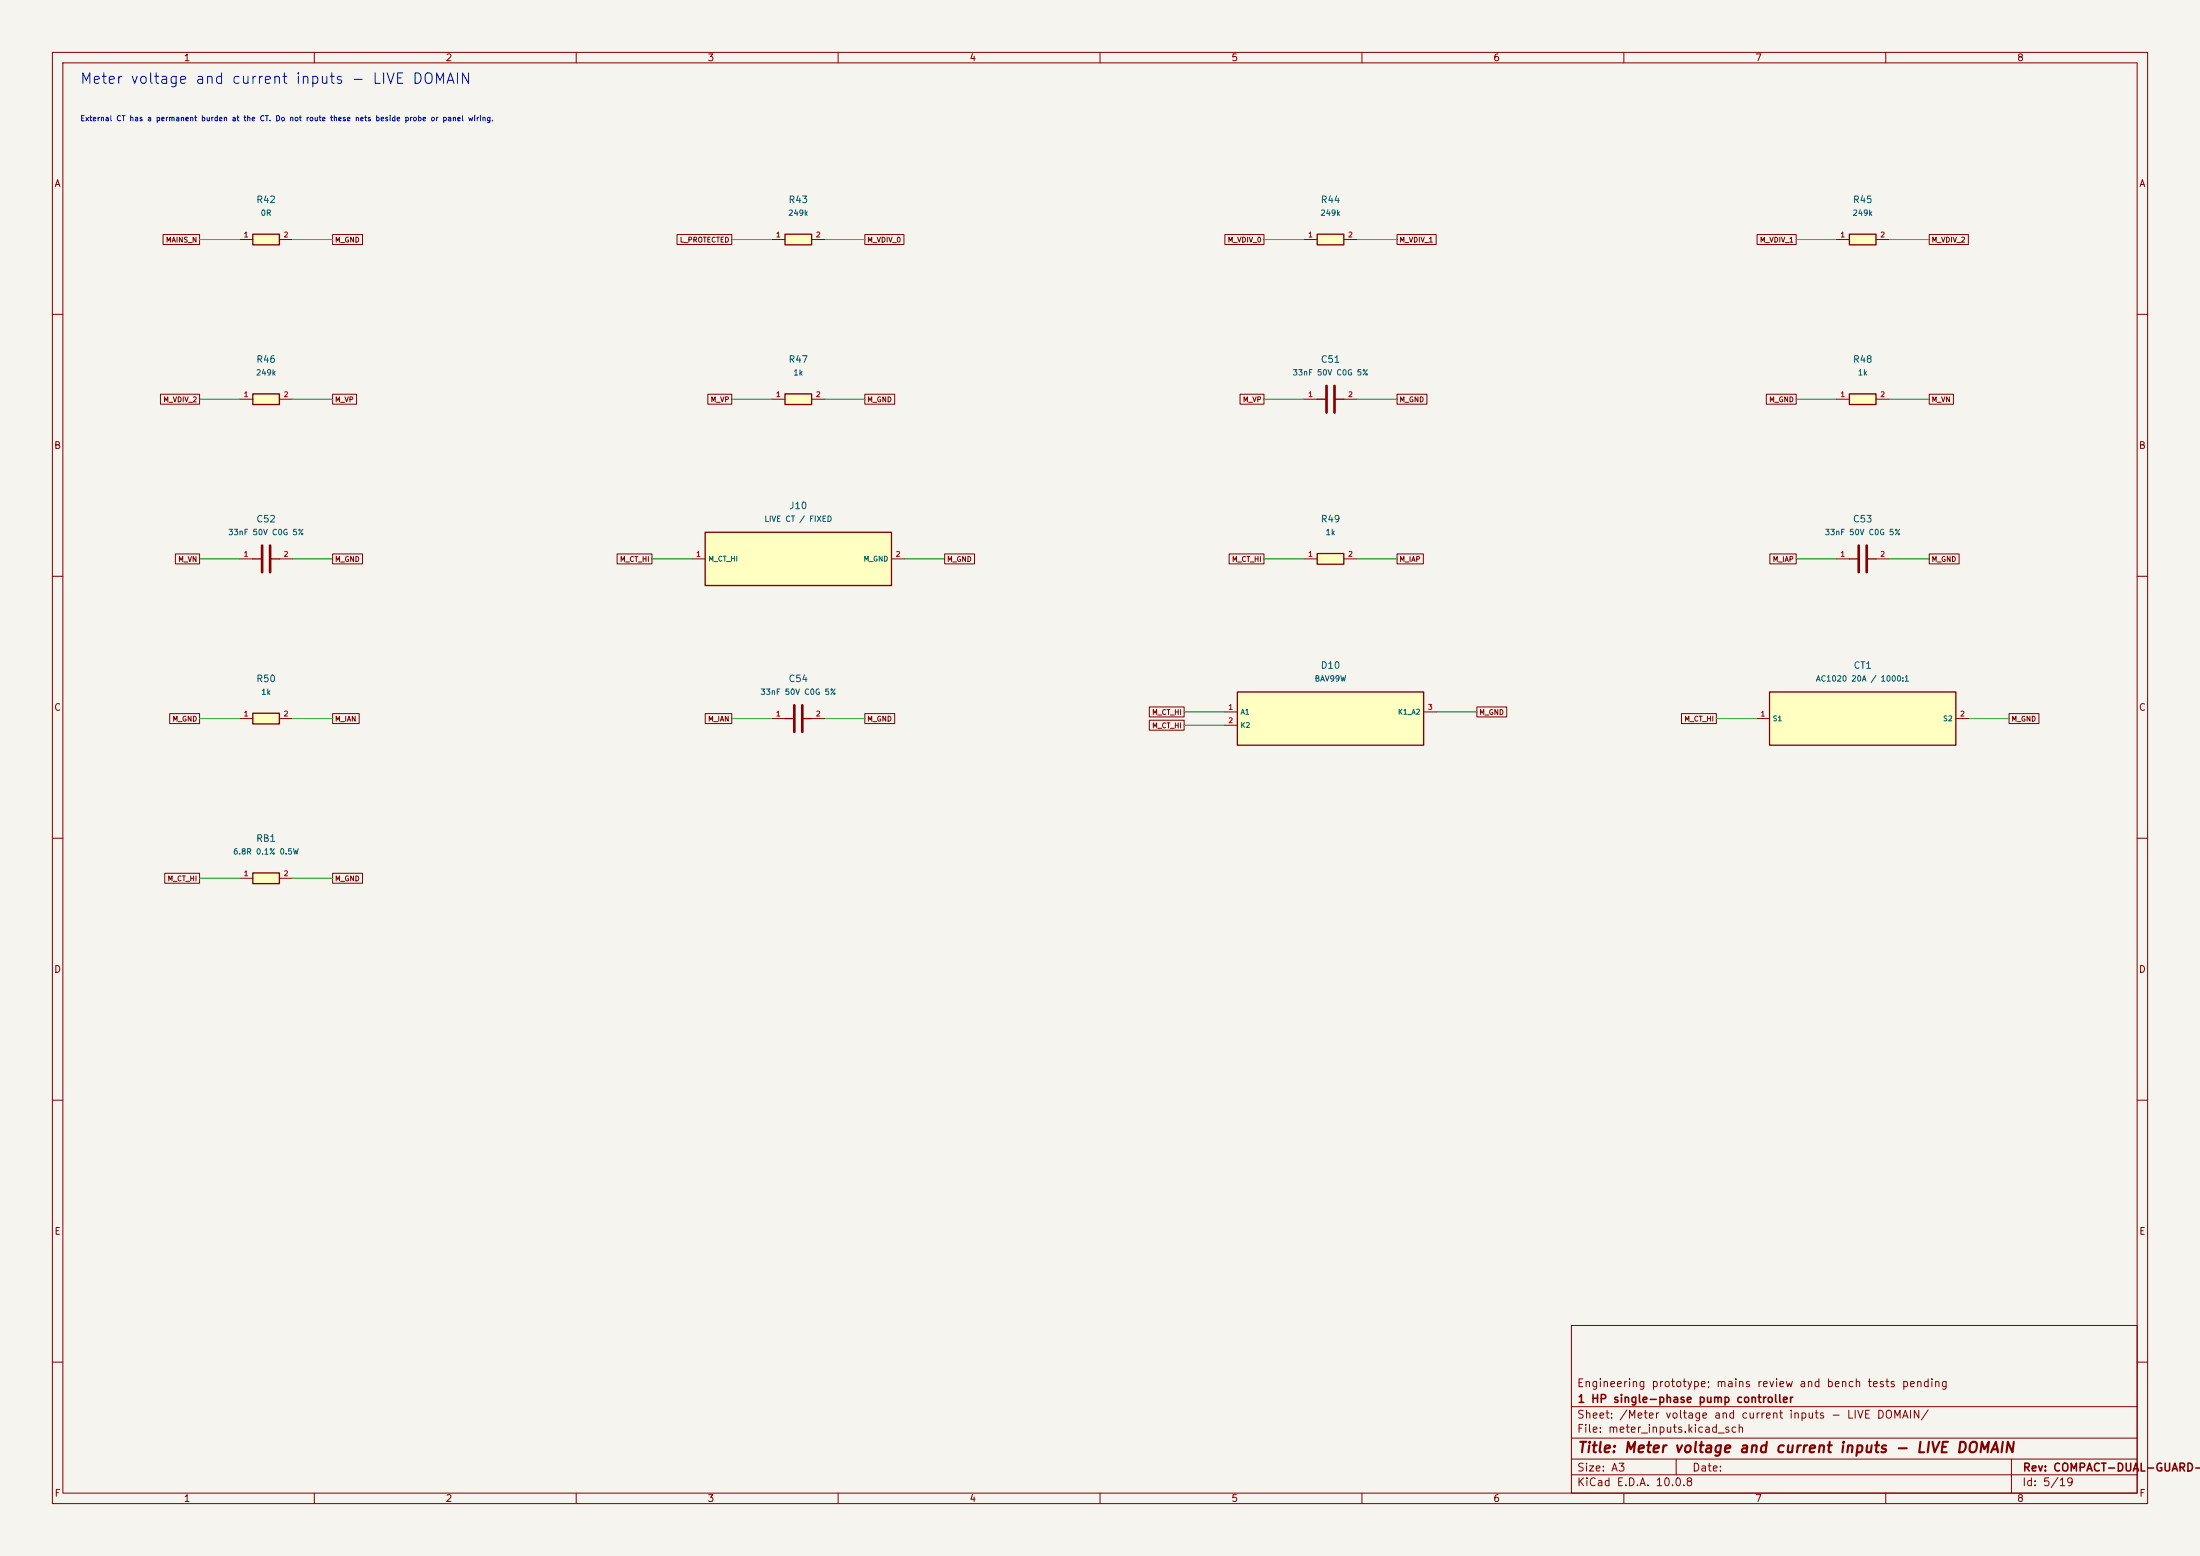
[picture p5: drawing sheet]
(kicad_sch (version 20250114) (generator "eeschema") (generator_version "9.0")
(paper "A3")
(title_block (title "Meter voltage and current inputs - LIVE DOMAIN") (rev "COMPACT-DUAL-GUARD-R3") (company "1 HP single-phase pump controller") (comment 1 "Engineering prototype; mains review and bench tests pending"))
(lib_symbols
(symbol "Pump:R42"
(pin_names (offset 0.508))
(exclude_from_sim no)
(in_bom yes)
(on_board yes)
(property "Reference" "R42" (at 0 7.62 0) (effects (font (size 1 1))))
(property "Value" "0R" (at 0 5.08 0) (effects (font (size 1 1))))
(property "Footprint" "Resistor_SMD:R_0603_1608Metric" (at 0 0 0) (effects (font (size 1 1)) (hide yes)))
(property "Datasheet" "" (at 0 0 0) (effects (font (size 1 1)) (hide yes)))
(property "Description" "Neutral bond inside live domain only" (at 0 0 0) (effects (font (size 1 1)) (hide yes)))
(symbol "R42_0_1" (rectangle (start -2.54 1.016) (end 2.54 -1.016) (stroke (width 0.254) (type default)) (fill (type background))))
(symbol "R42_1_1" (pin passive line (at -5.08 0 0) (length 2.54) (name "~" (effects (font (size 0.95 0.95)))) (number "1" (effects (font (size 0.95 0.95))))) (pin passive line (at 5.08 0 180) (length 2.54) (name "~" (effects (font (size 0.95 0.95)))) (number "2" (effects (font (size 0.95 0.95)))))))
(symbol "Pump:R43"
(pin_names (offset 0.508))
(exclude_from_sim no)
(in_bom yes)
(on_board yes)
(property "Reference" "R43" (at 0 7.62 0) (effects (font (size 1 1))))
(property "Value" "249k" (at 0 5.08 0) (effects (font (size 1 1))))
(property "Footprint" "Resistor_SMD:R_1206_3216Metric" (at 0 0 0) (effects (font (size 1 1)) (hide yes)))
(property "Datasheet" "https://www.vishay.com/docs/28758/tnpw_e3.pdf" (at 0 0 0) (effects (font (size 1 1)) (hide yes)))
(property "Description" "0.1%, 25ppm/K, 200V working, 1206; 4 in series" (at 0 0 0) (effects (font (size 1 1)) (hide yes)))
(symbol "R43_0_1" (rectangle (start -2.54 1.016) (end 2.54 -1.016) (stroke (width 0.254) (type default)) (fill (type background))))
(symbol "R43_1_1" (pin passive line (at -5.08 0 0) (length 2.54) (name "~" (effects (font (size 0.95 0.95)))) (number "1" (effects (font (size 0.95 0.95))))) (pin passive line (at 5.08 0 180) (length 2.54) (name "~" (effects (font (size 0.95 0.95)))) (number "2" (effects (font (size 0.95 0.95)))))))
(symbol "Pump:R44"
(pin_names (offset 0.508))
(exclude_from_sim no)
(in_bom yes)
(on_board yes)
(property "Reference" "R44" (at 0 7.62 0) (effects (font (size 1 1))))
(property "Value" "249k" (at 0 5.08 0) (effects (font (size 1 1))))
(property "Footprint" "Resistor_SMD:R_1206_3216Metric" (at 0 0 0) (effects (font (size 1 1)) (hide yes)))
(property "Datasheet" "https://www.vishay.com/docs/28758/tnpw_e3.pdf" (at 0 0 0) (effects (font (size 1 1)) (hide yes)))
(property "Description" "0.1%, 25ppm/K, 200V working, 1206; 4 in series" (at 0 0 0) (effects (font (size 1 1)) (hide yes)))
(symbol "R44_0_1" (rectangle (start -2.54 1.016) (end 2.54 -1.016) (stroke (width 0.254) (type default)) (fill (type background))))
(symbol "R44_1_1" (pin passive line (at -5.08 0 0) (length 2.54) (name "~" (effects (font (size 0.95 0.95)))) (number "1" (effects (font (size 0.95 0.95))))) (pin passive line (at 5.08 0 180) (length 2.54) (name "~" (effects (font (size 0.95 0.95)))) (number "2" (effects (font (size 0.95 0.95)))))))
(symbol "Pump:R45"
(pin_names (offset 0.508))
(exclude_from_sim no)
(in_bom yes)
(on_board yes)
(property "Reference" "R45" (at 0 7.62 0) (effects (font (size 1 1))))
(property "Value" "249k" (at 0 5.08 0) (effects (font (size 1 1))))
(property "Footprint" "Resistor_SMD:R_1206_3216Metric" (at 0 0 0) (effects (font (size 1 1)) (hide yes)))
(property "Datasheet" "https://www.vishay.com/docs/28758/tnpw_e3.pdf" (at 0 0 0) (effects (font (size 1 1)) (hide yes)))
(property "Description" "0.1%, 25ppm/K, 200V working, 1206; 4 in series" (at 0 0 0) (effects (font (size 1 1)) (hide yes)))
(symbol "R45_0_1" (rectangle (start -2.54 1.016) (end 2.54 -1.016) (stroke (width 0.254) (type default)) (fill (type background))))
(symbol "R45_1_1" (pin passive line (at -5.08 0 0) (length 2.54) (name "~" (effects (font (size 0.95 0.95)))) (number "1" (effects (font (size 0.95 0.95))))) (pin passive line (at 5.08 0 180) (length 2.54) (name "~" (effects (font (size 0.95 0.95)))) (number "2" (effects (font (size 0.95 0.95)))))))
(symbol "Pump:R46"
(pin_names (offset 0.508))
(exclude_from_sim no)
(in_bom yes)
(on_board yes)
(property "Reference" "R46" (at 0 7.62 0) (effects (font (size 1 1))))
(property "Value" "249k" (at 0 5.08 0) (effects (font (size 1 1))))
(property "Footprint" "Resistor_SMD:R_1206_3216Metric" (at 0 0 0) (effects (font (size 1 1)) (hide yes)))
(property "Datasheet" "https://www.vishay.com/docs/28758/tnpw_e3.pdf" (at 0 0 0) (effects (font (size 1 1)) (hide yes)))
(property "Description" "0.1%, 25ppm/K, 200V working, 1206; 4 in series" (at 0 0 0) (effects (font (size 1 1)) (hide yes)))
(symbol "R46_0_1" (rectangle (start -2.54 1.016) (end 2.54 -1.016) (stroke (width 0.254) (type default)) (fill (type background))))
(symbol "R46_1_1" (pin passive line (at -5.08 0 0) (length 2.54) (name "~" (effects (font (size 0.95 0.95)))) (number "1" (effects (font (size 0.95 0.95))))) (pin passive line (at 5.08 0 180) (length 2.54) (name "~" (effects (font (size 0.95 0.95)))) (number "2" (effects (font (size 0.95 0.95)))))))
(symbol "Pump:R47"
(pin_names (offset 0.508))
(exclude_from_sim no)
(in_bom yes)
(on_board yes)
(property "Reference" "R47" (at 0 7.62 0) (effects (font (size 1 1))))
(property "Value" "1k" (at 0 5.08 0) (effects (font (size 1 1))))
(property "Footprint" "Resistor_SMD:R_0603_1608Metric" (at 0 0 0) (effects (font (size 1 1)) (hide yes)))
(property "Datasheet" "https://www.yageogroup.com/component-documentation/download/specsheet/RT0603BRD071KL" (at 0 0 0) (effects (font (size 1 1)) (hide yes)))
(property "Description" "0.1%, 25ppm/K, 0603 voltage-divider low leg" (at 0 0 0) (effects (font (size 1 1)) (hide yes)))
(symbol "R47_0_1" (rectangle (start -2.54 1.016) (end 2.54 -1.016) (stroke (width 0.254) (type default)) (fill (type background))))
(symbol "R47_1_1" (pin passive line (at -5.08 0 0) (length 2.54) (name "~" (effects (font (size 0.95 0.95)))) (number "1" (effects (font (size 0.95 0.95))))) (pin passive line (at 5.08 0 180) (length 2.54) (name "~" (effects (font (size 0.95 0.95)))) (number "2" (effects (font (size 0.95 0.95)))))))
(symbol "Pump:C51"
(pin_names (offset 0.508))
(exclude_from_sim no)
(in_bom yes)
(on_board yes)
(property "Reference" "C51" (at 0 7.62 0) (effects (font (size 1 1))))
(property "Value" "33nF 50V C0G 5%" (at 0 5.08 0) (effects (font (size 1 1))))
(property "Footprint" "Capacitor_SMD:C_0805_2012Metric" (at 0 0 0) (effects (font (size 1 1)) (hide yes)))
(property "Datasheet" "https://product.tdk.com/en/search/capacitor/ceramic/mlcc/info?part_no=C2012C0G1H333J125AA" (at 0 0 0) (effects (font (size 1 1)) (hide yes)))
(property "Description" "TDK 0805 C0G metering anti-alias capacitor, 33 nF ±5%, 50 V." (at 0 0 0) (effects (font (size 1 1)) (hide yes)))
(symbol "C51_0_1" (polyline (pts (xy -0.762 -2.54) (xy -0.762 2.54)) (stroke (width 0.508) (type default)) (fill (type none))) (polyline (pts (xy 0.762 -2.54) (xy 0.762 2.54)) (stroke (width 0.508) (type default)) (fill (type none))) (polyline (pts (xy -2.54 0) (xy -0.762 0)) (stroke (width 0.254) (type default)) (fill (type none))) (polyline (pts (xy 0.762 0) (xy 2.54 0)) (stroke (width 0.254) (type default)) (fill (type none))))
(symbol "C51_1_1" (pin passive line (at -5.08 0 0) (length 2.54) (name "~" (effects (font (size 0.95 0.95)))) (number "1" (effects (font (size 0.95 0.95))))) (pin passive line (at 5.08 0 180) (length 2.54) (name "~" (effects (font (size 0.95 0.95)))) (number "2" (effects (font (size 0.95 0.95)))))))
(symbol "Pump:R48"
(pin_names (offset 0.508))
(exclude_from_sim no)
(in_bom yes)
(on_board yes)
(property "Reference" "R48" (at 0 7.62 0) (effects (font (size 1 1))))
(property "Value" "1k" (at 0 5.08 0) (effects (font (size 1 1))))
(property "Footprint" "Resistor_SMD:R_0603_1608Metric" (at 0 0 0) (effects (font (size 1 1)) (hide yes)))
(property "Datasheet" "" (at 0 0 0) (effects (font (size 1 1)) (hide yes)))
(property "Description" "1%, 0.1W, 0603" (at 0 0 0) (effects (font (size 1 1)) (hide yes)))
(symbol "R48_0_1" (rectangle (start -2.54 1.016) (end 2.54 -1.016) (stroke (width 0.254) (type default)) (fill (type background))))
(symbol "R48_1_1" (pin passive line (at -5.08 0 0) (length 2.54) (name "~" (effects (font (size 0.95 0.95)))) (number "1" (effects (font (size 0.95 0.95))))) (pin passive line (at 5.08 0 180) (length 2.54) (name "~" (effects (font (size 0.95 0.95)))) (number "2" (effects (font (size 0.95 0.95)))))))
(symbol "Pump:C52"
(pin_names (offset 0.508))
(exclude_from_sim no)
(in_bom yes)
(on_board yes)
(property "Reference" "C52" (at 0 7.62 0) (effects (font (size 1 1))))
(property "Value" "33nF 50V C0G 5%" (at 0 5.08 0) (effects (font (size 1 1))))
(property "Footprint" "Capacitor_SMD:C_0805_2012Metric" (at 0 0 0) (effects (font (size 1 1)) (hide yes)))
(property "Datasheet" "https://product.tdk.com/en/search/capacitor/ceramic/mlcc/info?part_no=C2012C0G1H333J125AA" (at 0 0 0) (effects (font (size 1 1)) (hide yes)))
(property "Description" "TDK 0805 C0G metering anti-alias capacitor, 33 nF ±5%, 50 V." (at 0 0 0) (effects (font (size 1 1)) (hide yes)))
(symbol "C52_0_1" (polyline (pts (xy -0.762 -2.54) (xy -0.762 2.54)) (stroke (width 0.508) (type default)) (fill (type none))) (polyline (pts (xy 0.762 -2.54) (xy 0.762 2.54)) (stroke (width 0.508) (type default)) (fill (type none))) (polyline (pts (xy -2.54 0) (xy -0.762 0)) (stroke (width 0.254) (type default)) (fill (type none))) (polyline (pts (xy 0.762 0) (xy 2.54 0)) (stroke (width 0.254) (type default)) (fill (type none))))
(symbol "C52_1_1" (pin passive line (at -5.08 0 0) (length 2.54) (name "~" (effects (font (size 0.95 0.95)))) (number "1" (effects (font (size 0.95 0.95))))) (pin passive line (at 5.08 0 180) (length 2.54) (name "~" (effects (font (size 0.95 0.95)))) (number "2" (effects (font (size 0.95 0.95)))))))
(symbol "Pump:J10"
(pin_names (offset 0.508))
(exclude_from_sim no)
(in_bom yes)
(on_board yes)
(property "Reference" "J10" (at 0 10.16 0) (effects (font (size 1 1))))
(property "Value" "LIVE CT / FIXED" (at 0 7.62 0) (effects (font (size 1 1))))
(property "Footprint" "TerminalBlock_Phoenix:TerminalBlock_Phoenix_MKDS-1-2-3.81_1x02_P3.81mm_Horizontal" (at 0 0 0) (effects (font (size 1 1)) (hide yes)))
(property "Datasheet" "https://www.phoenixcontact.com/en-us/products/printed-circuit-board-terminal-mkds-1-2-381-1727010" (at 0 0 0) (effects (font (size 1 1)) (hide yes)))
(property "Description" "Fixed CT-secondary terminal; factory-captive mains-referenced lead, no removable plug. 1 M_CT_HI, 2 M_GND. Support housing during 0.22-0.25 Nm tightening; 5 mm strip; separate strain relief. Disconnect only with pump supply isolated." (at 0 0 0) (effects (font (size 1 1)) (hide yes)))
(symbol "J10_0_1" (rectangle (start -17.78 5.08) (end 17.78 -5.08) (stroke (width 0.254) (type default)) (fill (type background))))
(symbol "J10_1_1" (pin passive line (at -20.32 0 0) (length 2.54) (name "M_CT_HI" (effects (font (size 0.95 0.95)))) (number "1" (effects (font (size 0.95 0.95))))) (pin passive line (at 20.32 0 180) (length 2.54) (name "M_GND" (effects (font (size 0.95 0.95)))) (number "2" (effects (font (size 0.95 0.95)))))))
(symbol "Pump:R49"
(pin_names (offset 0.508))
(exclude_from_sim no)
(in_bom yes)
(on_board yes)
(property "Reference" "R49" (at 0 7.62 0) (effects (font (size 1 1))))
(property "Value" "1k" (at 0 5.08 0) (effects (font (size 1 1))))
(property "Footprint" "Resistor_SMD:R_0603_1608Metric" (at 0 0 0) (effects (font (size 1 1)) (hide yes)))
(property "Datasheet" "" (at 0 0 0) (effects (font (size 1 1)) (hide yes)))
(property "Description" "1%, 0.1W, 0603" (at 0 0 0) (effects (font (size 1 1)) (hide yes)))
(symbol "R49_0_1" (rectangle (start -2.54 1.016) (end 2.54 -1.016) (stroke (width 0.254) (type default)) (fill (type background))))
(symbol "R49_1_1" (pin passive line (at -5.08 0 0) (length 2.54) (name "~" (effects (font (size 0.95 0.95)))) (number "1" (effects (font (size 0.95 0.95))))) (pin passive line (at 5.08 0 180) (length 2.54) (name "~" (effects (font (size 0.95 0.95)))) (number "2" (effects (font (size 0.95 0.95)))))))
(symbol "Pump:C53"
(pin_names (offset 0.508))
(exclude_from_sim no)
(in_bom yes)
(on_board yes)
(property "Reference" "C53" (at 0 7.62 0) (effects (font (size 1 1))))
(property "Value" "33nF 50V C0G 5%" (at 0 5.08 0) (effects (font (size 1 1))))
(property "Footprint" "Capacitor_SMD:C_0805_2012Metric" (at 0 0 0) (effects (font (size 1 1)) (hide yes)))
(property "Datasheet" "https://product.tdk.com/en/search/capacitor/ceramic/mlcc/info?part_no=C2012C0G1H333J125AA" (at 0 0 0) (effects (font (size 1 1)) (hide yes)))
(property "Description" "TDK 0805 C0G metering anti-alias capacitor, 33 nF ±5%, 50 V." (at 0 0 0) (effects (font (size 1 1)) (hide yes)))
(symbol "C53_0_1" (polyline (pts (xy -0.762 -2.54) (xy -0.762 2.54)) (stroke (width 0.508) (type default)) (fill (type none))) (polyline (pts (xy 0.762 -2.54) (xy 0.762 2.54)) (stroke (width 0.508) (type default)) (fill (type none))) (polyline (pts (xy -2.54 0) (xy -0.762 0)) (stroke (width 0.254) (type default)) (fill (type none))) (polyline (pts (xy 0.762 0) (xy 2.54 0)) (stroke (width 0.254) (type default)) (fill (type none))))
(symbol "C53_1_1" (pin passive line (at -5.08 0 0) (length 2.54) (name "~" (effects (font (size 0.95 0.95)))) (number "1" (effects (font (size 0.95 0.95))))) (pin passive line (at 5.08 0 180) (length 2.54) (name "~" (effects (font (size 0.95 0.95)))) (number "2" (effects (font (size 0.95 0.95)))))))
(symbol "Pump:R50"
(pin_names (offset 0.508))
(exclude_from_sim no)
(in_bom yes)
(on_board yes)
(property "Reference" "R50" (at 0 7.62 0) (effects (font (size 1 1))))
(property "Value" "1k" (at 0 5.08 0) (effects (font (size 1 1))))
(property "Footprint" "Resistor_SMD:R_0603_1608Metric" (at 0 0 0) (effects (font (size 1 1)) (hide yes)))
(property "Datasheet" "" (at 0 0 0) (effects (font (size 1 1)) (hide yes)))
(property "Description" "1%, 0.1W, 0603" (at 0 0 0) (effects (font (size 1 1)) (hide yes)))
(symbol "R50_0_1" (rectangle (start -2.54 1.016) (end 2.54 -1.016) (stroke (width 0.254) (type default)) (fill (type background))))
(symbol "R50_1_1" (pin passive line (at -5.08 0 0) (length 2.54) (name "~" (effects (font (size 0.95 0.95)))) (number "1" (effects (font (size 0.95 0.95))))) (pin passive line (at 5.08 0 180) (length 2.54) (name "~" (effects (font (size 0.95 0.95)))) (number "2" (effects (font (size 0.95 0.95)))))))
(symbol "Pump:C54"
(pin_names (offset 0.508))
(exclude_from_sim no)
(in_bom yes)
(on_board yes)
(property "Reference" "C54" (at 0 7.62 0) (effects (font (size 1 1))))
(property "Value" "33nF 50V C0G 5%" (at 0 5.08 0) (effects (font (size 1 1))))
(property "Footprint" "Capacitor_SMD:C_0805_2012Metric" (at 0 0 0) (effects (font (size 1 1)) (hide yes)))
(property "Datasheet" "https://product.tdk.com/en/search/capacitor/ceramic/mlcc/info?part_no=C2012C0G1H333J125AA" (at 0 0 0) (effects (font (size 1 1)) (hide yes)))
(property "Description" "TDK 0805 C0G metering anti-alias capacitor, 33 nF ±5%, 50 V." (at 0 0 0) (effects (font (size 1 1)) (hide yes)))
(symbol "C54_0_1" (polyline (pts (xy -0.762 -2.54) (xy -0.762 2.54)) (stroke (width 0.508) (type default)) (fill (type none))) (polyline (pts (xy 0.762 -2.54) (xy 0.762 2.54)) (stroke (width 0.508) (type default)) (fill (type none))) (polyline (pts (xy -2.54 0) (xy -0.762 0)) (stroke (width 0.254) (type default)) (fill (type none))) (polyline (pts (xy 0.762 0) (xy 2.54 0)) (stroke (width 0.254) (type default)) (fill (type none))))
(symbol "C54_1_1" (pin passive line (at -5.08 0 0) (length 2.54) (name "~" (effects (font (size 0.95 0.95)))) (number "1" (effects (font (size 0.95 0.95))))) (pin passive line (at 5.08 0 180) (length 2.54) (name "~" (effects (font (size 0.95 0.95)))) (number "2" (effects (font (size 0.95 0.95)))))))
(symbol "Pump:D10"
(pin_names (offset 0.508))
(exclude_from_sim no)
(in_bom yes)
(on_board yes)
(property "Reference" "D10" (at 0 10.16 0) (effects (font (size 1 1))))
(property "Value" "BAV99W" (at 0 7.62 0) (effects (font (size 1 1))))
(property "Footprint" "Package_TO_SOT_SMD:SOT-323_SC-70" (at 0 0 0) (effects (font (size 1 1)) (hide yes)))
(property "Datasheet" "https://assets.nexperia.com/documents/data-sheet/BAV99W.pdf" (at 0 0 0) (effects (font (size 1 1)) (hide yes)))
(property "Description" "Antiparallel input limiting across CT secondary; not a substitute for the external burden" (at 0 0 0) (effects (font (size 1 1)) (hide yes)))
(symbol "D10_0_1" (rectangle (start -17.78 5.08) (end 17.78 -5.08) (stroke (width 0.254) (type default)) (fill (type background))))
(symbol "D10_1_1" (pin passive line (at -20.32 1.27 0) (length 2.54) (name "A1" (effects (font (size 0.95 0.95)))) (number "1" (effects (font (size 0.95 0.95))))) (pin passive line (at -20.32 -1.27 0) (length 2.54) (name "K2" (effects (font (size 0.95 0.95)))) (number "2" (effects (font (size 0.95 0.95))))) (pin passive line (at 20.32 1.27 180) (length 2.54) (name "K1_A2" (effects (font (size 0.95 0.95)))) (number "3" (effects (font (size 0.95 0.95)))))))
(symbol "Pump:CT1"
(pin_names (offset 0.508))
(exclude_from_sim no)
(in_bom yes)
(on_board yes)
(property "Reference" "CT1" (at 0 10.16 0) (effects (font (size 1 1))))
(property "Value" "AC1020 20A / 1000:1" (at 0 7.62 0) (effects (font (size 1 1))))
(property "Footprint" "" (at 0 0 0) (effects (font (size 1 1)) (hide yes)))
(property "Datasheet" "https://talema.com/wp-content/uploads/datasheets/AC-1020.pdf" (at 0 0 0) (effects (font (size 1 1)) (hide yes)))
(property "Description" "External to main PCB, insulated enclosure around one motor conductor; 20A nominal,60A maximum" (at 0 0 0) (effects (font (size 1 1)) (hide yes)))
(symbol "CT1_0_1" (rectangle (start -17.78 5.08) (end 17.78 -5.08) (stroke (width 0.254) (type default)) (fill (type background))))
(symbol "CT1_1_1" (pin passive line (at -20.32 0 0) (length 2.54) (name "S1" (effects (font (size 0.95 0.95)))) (number "1" (effects (font (size 0.95 0.95))))) (pin passive line (at 20.32 0 180) (length 2.54) (name "S2" (effects (font (size 0.95 0.95)))) (number "2" (effects (font (size 0.95 0.95)))))))
(symbol "Pump:RB1"
(pin_names (offset 0.508))
(exclude_from_sim no)
(in_bom yes)
(on_board yes)
(property "Reference" "RB1" (at 0 7.62 0) (effects (font (size 1 1))))
(property "Value" "6.8R 0.1% 0.5W" (at 0 5.08 0) (effects (font (size 1 1))))
(property "Footprint" "" (at 0 0 0) (effects (font (size 1 1)) (hide yes)))
(property "Datasheet" "" (at 0 0 0) (effects (font (size 1 1)) (hide yes)))
(property "Description" "Permanently solder across CT secondary in insulated sensor assembly; stays attached when main-board connector is unplugged" (at 0 0 0) (effects (font (size 1 1)) (hide yes)))
(symbol "RB1_0_1" (rectangle (start -2.54 1.016) (end 2.54 -1.016) (stroke (width 0.254) (type default)) (fill (type background))))
(symbol "RB1_1_1" (pin passive line (at -5.08 0 0) (length 2.54) (name "~" (effects (font (size 0.95 0.95)))) (number "1" (effects (font (size 0.95 0.95))))) (pin passive line (at 5.08 0 180) (length 2.54) (name "~" (effects (font (size 0.95 0.95)))) (number "2" (effects (font (size 0.95 0.95))))))))
(text "Meter voltage and current inputs - LIVE DOMAIN" (at 15.24 15.24 0) (effects (font (size 2 2)) (justify left)))
(text "External CT has a permanent burden at the CT. Do not route these nets beside probe or panel wiring." (at 15.24 22.86 0) (effects (font (size 1 1)) (justify left)))
(symbol (lib_id "Pump:R42") (at 50.8 45.72 0) (unit 1)
(exclude_from_sim no) (in_bom yes) (on_board yes) (dnp no)
(property "Reference" "R42" (at 50.8 38.1 0) (effects (font (size 1.27 1.27))))
(property "Value" "0R" (at 50.8 40.64 0) (effects (font (size 1.05 1.05))))
(property "Footprint" "Resistor_SMD:R_0603_1608Metric" (at 50.8 45.72 0) (effects (font (size 1 1)) (hide yes)))
(property "Datasheet" "" (at 50.8 45.72 0) (effects (font (size 1 1)) (hide yes)))
(property "MPN" "RC0603JR-070RL" (at 50.8 45.72 0) (effects (font (size 1 1)) (hide yes)))
(property "Description" "Neutral bond inside live domain only" (at 50.8 45.72 0) (effects (font (size 1 1)) (hide yes)))
(pin "1")
(pin "2"))
(wire (pts (xy 45.72 45.72) (xy 38.1 45.72)) (stroke (width 0.1524) (type default)))
(global_label "MAINS_N" (shape passive) (at 38.1 45.72 0) (effects (font (size 0.95 0.95)) (justify right)) (property "Intersheetrefs" "${INTERSHEET_REFS}" (at 38.1 45.72 0) (effects (font (size 1 1)) (hide yes))))
(wire (pts (xy 55.88 45.72) (xy 63.5 45.72)) (stroke (width 0.1524) (type default)))
(global_label "M_GND" (shape passive) (at 63.5 45.72 180) (effects (font (size 0.95 0.95)) (justify left)) (property "Intersheetrefs" "${INTERSHEET_REFS}" (at 63.5 45.72 0) (effects (font (size 1 1)) (hide yes))))
(symbol (lib_id "Pump:R43") (at 152.4 45.72 0) (unit 1)
(exclude_from_sim no) (in_bom yes) (on_board yes) (dnp no)
(property "Reference" "R43" (at 152.4 38.1 0) (effects (font (size 1.27 1.27))))
(property "Value" "249k" (at 152.4 40.64 0) (effects (font (size 1.05 1.05))))
(property "Footprint" "Resistor_SMD:R_1206_3216Metric" (at 152.4 45.72 0) (effects (font (size 1 1)) (hide yes)))
(property "Datasheet" "https://www.vishay.com/docs/28758/tnpw_e3.pdf" (at 152.4 45.72 0) (effects (font (size 1 1)) (hide yes)))
(property "MPN" "TNPW1206249KBEEA" (at 152.4 45.72 0) (effects (font (size 1 1)) (hide yes)))
(property "Description" "0.1%, 25ppm/K, 200V working, 1206; 4 in series" (at 152.4 45.72 0) (effects (font (size 1 1)) (hide yes)))
(pin "1")
(pin "2"))
(wire (pts (xy 147.32 45.72) (xy 139.7 45.72)) (stroke (width 0.1524) (type default)))
(global_label "L_PROTECTED" (shape passive) (at 139.7 45.72 0) (effects (font (size 0.95 0.95)) (justify right)) (property "Intersheetrefs" "${INTERSHEET_REFS}" (at 139.7 45.72 0) (effects (font (size 1 1)) (hide yes))))
(wire (pts (xy 157.48 45.72) (xy 165.1 45.72)) (stroke (width 0.1524) (type default)))
(global_label "M_VDIV_0" (shape passive) (at 165.1 45.72 180) (effects (font (size 0.95 0.95)) (justify left)) (property "Intersheetrefs" "${INTERSHEET_REFS}" (at 165.1 45.72 0) (effects (font (size 1 1)) (hide yes))))
(symbol (lib_id "Pump:R44") (at 254 45.72 0) (unit 1)
(exclude_from_sim no) (in_bom yes) (on_board yes) (dnp no)
(property "Reference" "R44" (at 254 38.1 0) (effects (font (size 1.27 1.27))))
(property "Value" "249k" (at 254 40.64 0) (effects (font (size 1.05 1.05))))
(property "Footprint" "Resistor_SMD:R_1206_3216Metric" (at 254 45.72 0) (effects (font (size 1 1)) (hide yes)))
(property "Datasheet" "https://www.vishay.com/docs/28758/tnpw_e3.pdf" (at 254 45.72 0) (effects (font (size 1 1)) (hide yes)))
(property "MPN" "TNPW1206249KBEEA" (at 254 45.72 0) (effects (font (size 1 1)) (hide yes)))
(property "Description" "0.1%, 25ppm/K, 200V working, 1206; 4 in series" (at 254 45.72 0) (effects (font (size 1 1)) (hide yes)))
(pin "1")
(pin "2"))
(wire (pts (xy 248.92 45.72) (xy 241.3 45.72)) (stroke (width 0.1524) (type default)))
(global_label "M_VDIV_0" (shape passive) (at 241.3 45.72 0) (effects (font (size 0.95 0.95)) (justify right)) (property "Intersheetrefs" "${INTERSHEET_REFS}" (at 241.3 45.72 0) (effects (font (size 1 1)) (hide yes))))
(wire (pts (xy 259.08 45.72) (xy 266.7 45.72)) (stroke (width 0.1524) (type default)))
(global_label "M_VDIV_1" (shape passive) (at 266.7 45.72 180) (effects (font (size 0.95 0.95)) (justify left)) (property "Intersheetrefs" "${INTERSHEET_REFS}" (at 266.7 45.72 0) (effects (font (size 1 1)) (hide yes))))
(symbol (lib_id "Pump:R45") (at 355.6 45.72 0) (unit 1)
(exclude_from_sim no) (in_bom yes) (on_board yes) (dnp no)
(property "Reference" "R45" (at 355.6 38.1 0) (effects (font (size 1.27 1.27))))
(property "Value" "249k" (at 355.6 40.64 0) (effects (font (size 1.05 1.05))))
(property "Footprint" "Resistor_SMD:R_1206_3216Metric" (at 355.6 45.72 0) (effects (font (size 1 1)) (hide yes)))
(property "Datasheet" "https://www.vishay.com/docs/28758/tnpw_e3.pdf" (at 355.6 45.72 0) (effects (font (size 1 1)) (hide yes)))
(property "MPN" "TNPW1206249KBEEA" (at 355.6 45.72 0) (effects (font (size 1 1)) (hide yes)))
(property "Description" "0.1%, 25ppm/K, 200V working, 1206; 4 in series" (at 355.6 45.72 0) (effects (font (size 1 1)) (hide yes)))
(pin "1")
(pin "2"))
(wire (pts (xy 350.52 45.72) (xy 342.9 45.72)) (stroke (width 0.1524) (type default)))
(global_label "M_VDIV_1" (shape passive) (at 342.9 45.72 0) (effects (font (size 0.95 0.95)) (justify right)) (property "Intersheetrefs" "${INTERSHEET_REFS}" (at 342.9 45.72 0) (effects (font (size 1 1)) (hide yes))))
(wire (pts (xy 360.68 45.72) (xy 368.3 45.72)) (stroke (width 0.1524) (type default)))
(global_label "M_VDIV_2" (shape passive) (at 368.3 45.72 180) (effects (font (size 0.95 0.95)) (justify left)) (property "Intersheetrefs" "${INTERSHEET_REFS}" (at 368.3 45.72 0) (effects (font (size 1 1)) (hide yes))))
(symbol (lib_id "Pump:R46") (at 50.8 76.2 0) (unit 1)
(exclude_from_sim no) (in_bom yes) (on_board yes) (dnp no)
(property "Reference" "R46" (at 50.8 68.58 0) (effects (font (size 1.27 1.27))))
(property "Value" "249k" (at 50.8 71.12 0) (effects (font (size 1.05 1.05))))
(property "Footprint" "Resistor_SMD:R_1206_3216Metric" (at 50.8 76.2 0) (effects (font (size 1 1)) (hide yes)))
(property "Datasheet" "https://www.vishay.com/docs/28758/tnpw_e3.pdf" (at 50.8 76.2 0) (effects (font (size 1 1)) (hide yes)))
(property "MPN" "TNPW1206249KBEEA" (at 50.8 76.2 0) (effects (font (size 1 1)) (hide yes)))
(property "Description" "0.1%, 25ppm/K, 200V working, 1206; 4 in series" (at 50.8 76.2 0) (effects (font (size 1 1)) (hide yes)))
(pin "1")
(pin "2"))
(wire (pts (xy 45.72 76.2) (xy 38.1 76.2)) (stroke (width 0.1524) (type default)))
(global_label "M_VDIV_2" (shape passive) (at 38.1 76.2 0) (effects (font (size 0.95 0.95)) (justify right)) (property "Intersheetrefs" "${INTERSHEET_REFS}" (at 38.1 76.2 0) (effects (font (size 1 1)) (hide yes))))
(wire (pts (xy 55.88 76.2) (xy 63.5 76.2)) (stroke (width 0.1524) (type default)))
(global_label "M_VP" (shape passive) (at 63.5 76.2 180) (effects (font (size 0.95 0.95)) (justify left)) (property "Intersheetrefs" "${INTERSHEET_REFS}" (at 63.5 76.2 0) (effects (font (size 1 1)) (hide yes))))
(symbol (lib_id "Pump:R47") (at 152.4 76.2 0) (unit 1)
(exclude_from_sim no) (in_bom yes) (on_board yes) (dnp no)
(property "Reference" "R47" (at 152.4 68.58 0) (effects (font (size 1.27 1.27))))
(property "Value" "1k" (at 152.4 71.12 0) (effects (font (size 1.05 1.05))))
(property "Footprint" "Resistor_SMD:R_0603_1608Metric" (at 152.4 76.2 0) (effects (font (size 1 1)) (hide yes)))
(property "Datasheet" "https://www.yageogroup.com/component-documentation/download/specsheet/RT0603BRD071KL" (at 152.4 76.2 0) (effects (font (size 1 1)) (hide yes)))
(property "MPN" "RT0603BRD071KL" (at 152.4 76.2 0) (effects (font (size 1 1)) (hide yes)))
(property "Description" "0.1%, 25ppm/K, 0603 voltage-divider low leg" (at 152.4 76.2 0) (effects (font (size 1 1)) (hide yes)))
(pin "1")
(pin "2"))
(wire (pts (xy 147.32 76.2) (xy 139.7 76.2)) (stroke (width 0.1524) (type default)))
(global_label "M_VP" (shape passive) (at 139.7 76.2 0) (effects (font (size 0.95 0.95)) (justify right)) (property "Intersheetrefs" "${INTERSHEET_REFS}" (at 139.7 76.2 0) (effects (font (size 1 1)) (hide yes))))
(wire (pts (xy 157.48 76.2) (xy 165.1 76.2)) (stroke (width 0.1524) (type default)))
(global_label "M_GND" (shape passive) (at 165.1 76.2 180) (effects (font (size 0.95 0.95)) (justify left)) (property "Intersheetrefs" "${INTERSHEET_REFS}" (at 165.1 76.2 0) (effects (font (size 1 1)) (hide yes))))
(symbol (lib_id "Pump:C51") (at 254 76.2 0) (unit 1)
(exclude_from_sim no) (in_bom yes) (on_board yes) (dnp no)
(property "Reference" "C51" (at 254 68.58 0) (effects (font (size 1.27 1.27))))
(property "Value" "33nF 50V C0G 5%" (at 254 71.12 0) (effects (font (size 1.05 1.05))))
(property "Footprint" "Capacitor_SMD:C_0805_2012Metric" (at 254 76.2 0) (effects (font (size 1 1)) (hide yes)))
(property "Datasheet" "https://product.tdk.com/en/search/capacitor/ceramic/mlcc/info?part_no=C2012C0G1H333J125AA" (at 254 76.2 0) (effects (font (size 1 1)) (hide yes)))
(property "MPN" "C2012C0G1H333J125AA" (at 254 76.2 0) (effects (font (size 1 1)) (hide yes)))
(property "Description" "TDK 0805 C0G metering anti-alias capacitor, 33 nF ±5%, 50 V." (at 254 76.2 0) (effects (font (size 1 1)) (hide yes)))
(pin "1")
(pin "2"))
(wire (pts (xy 248.92 76.2) (xy 241.3 76.2)) (stroke (width 0.1524) (type default)))
(global_label "M_VP" (shape passive) (at 241.3 76.2 0) (effects (font (size 0.95 0.95)) (justify right)) (property "Intersheetrefs" "${INTERSHEET_REFS}" (at 241.3 76.2 0) (effects (font (size 1 1)) (hide yes))))
(wire (pts (xy 259.08 76.2) (xy 266.7 76.2)) (stroke (width 0.1524) (type default)))
(global_label "M_GND" (shape passive) (at 266.7 76.2 180) (effects (font (size 0.95 0.95)) (justify left)) (property "Intersheetrefs" "${INTERSHEET_REFS}" (at 266.7 76.2 0) (effects (font (size 1 1)) (hide yes))))
(symbol (lib_id "Pump:R48") (at 355.6 76.2 0) (unit 1)
(exclude_from_sim no) (in_bom yes) (on_board yes) (dnp no)
(property "Reference" "R48" (at 355.6 68.58 0) (effects (font (size 1.27 1.27))))
(property "Value" "1k" (at 355.6 71.12 0) (effects (font (size 1.05 1.05))))
(property "Footprint" "Resistor_SMD:R_0603_1608Metric" (at 355.6 76.2 0) (effects (font (size 1 1)) (hide yes)))
(property "Datasheet" "" (at 355.6 76.2 0) (effects (font (size 1 1)) (hide yes)))
(property "MPN" "SPEC: 1k 1%, 0.1W, 0603" (at 355.6 76.2 0) (effects (font (size 1 1)) (hide yes)))
(property "Description" "1%, 0.1W, 0603" (at 355.6 76.2 0) (effects (font (size 1 1)) (hide yes)))
(pin "1")
(pin "2"))
(wire (pts (xy 350.52 76.2) (xy 342.9 76.2)) (stroke (width 0.1524) (type default)))
(global_label "M_GND" (shape passive) (at 342.9 76.2 0) (effects (font (size 0.95 0.95)) (justify right)) (property "Intersheetrefs" "${INTERSHEET_REFS}" (at 342.9 76.2 0) (effects (font (size 1 1)) (hide yes))))
(wire (pts (xy 360.68 76.2) (xy 368.3 76.2)) (stroke (width 0.1524) (type default)))
(global_label "M_VN" (shape passive) (at 368.3 76.2 180) (effects (font (size 0.95 0.95)) (justify left)) (property "Intersheetrefs" "${INTERSHEET_REFS}" (at 368.3 76.2 0) (effects (font (size 1 1)) (hide yes))))
(symbol (lib_id "Pump:C52") (at 50.8 106.68 0) (unit 1)
(exclude_from_sim no) (in_bom yes) (on_board yes) (dnp no)
(property "Reference" "C52" (at 50.8 99.06 0) (effects (font (size 1.27 1.27))))
(property "Value" "33nF 50V C0G 5%" (at 50.8 101.6 0) (effects (font (size 1.05 1.05))))
(property "Footprint" "Capacitor_SMD:C_0805_2012Metric" (at 50.8 106.68 0) (effects (font (size 1 1)) (hide yes)))
(property "Datasheet" "https://product.tdk.com/en/search/capacitor/ceramic/mlcc/info?part_no=C2012C0G1H333J125AA" (at 50.8 106.68 0) (effects (font (size 1 1)) (hide yes)))
(property "MPN" "C2012C0G1H333J125AA" (at 50.8 106.68 0) (effects (font (size 1 1)) (hide yes)))
(property "Description" "TDK 0805 C0G metering anti-alias capacitor, 33 nF ±5%, 50 V." (at 50.8 106.68 0) (effects (font (size 1 1)) (hide yes)))
(pin "1")
(pin "2"))
(wire (pts (xy 45.72 106.68) (xy 38.1 106.68)) (stroke (width 0.1524) (type default)))
(global_label "M_VN" (shape passive) (at 38.1 106.68 0) (effects (font (size 0.95 0.95)) (justify right)) (property "Intersheetrefs" "${INTERSHEET_REFS}" (at 38.1 106.68 0) (effects (font (size 1 1)) (hide yes))))
(wire (pts (xy 55.88 106.68) (xy 63.5 106.68)) (stroke (width 0.1524) (type default)))
(global_label "M_GND" (shape passive) (at 63.5 106.68 180) (effects (font (size 0.95 0.95)) (justify left)) (property "Intersheetrefs" "${INTERSHEET_REFS}" (at 63.5 106.68 0) (effects (font (size 1 1)) (hide yes))))
(symbol (lib_id "Pump:J10") (at 152.4 106.68 0) (unit 1)
(exclude_from_sim no) (in_bom yes) (on_board yes) (dnp no)
(property "Reference" "J10" (at 152.4 96.52 0) (effects (font (size 1.27 1.27))))
(property "Value" "LIVE CT / FIXED" (at 152.4 99.06 0) (effects (font (size 1.05 1.05))))
(property "Footprint" "TerminalBlock_Phoenix:TerminalBlock_Phoenix_MKDS-1-2-3.81_1x02_P3.81mm_Horizontal" (at 152.4 106.68 0) (effects (font (size 1 1)) (hide yes)))
(property "Datasheet" "https://www.phoenixcontact.com/en-us/products/printed-circuit-board-terminal-mkds-1-2-381-1727010" (at 152.4 106.68 0) (effects (font (size 1 1)) (hide yes)))
(property "MPN" "Phoenix Contact 1727010 / MKDS 1/2-3,81" (at 152.4 106.68 0) (effects (font (size 1 1)) (hide yes)))
(property "Description" "Fixed CT-secondary terminal; factory-captive mains-referenced lead, no removable plug. 1 M_CT_HI, 2 M_GND. Support housing during 0.22-0.25 Nm tightening; 5 mm strip; separate strain relief. Disconnect only with pump supply isolated." (at 152.4 106.68 0) (effects (font (size 1 1)) (hide yes)))
(pin "1")
(pin "2"))
(wire (pts (xy 132.08 106.68) (xy 124.46 106.68)) (stroke (width 0.1524) (type default)))
(global_label "M_CT_HI" (shape passive) (at 124.46 106.68 0) (effects (font (size 0.95 0.95)) (justify right)) (property "Intersheetrefs" "${INTERSHEET_REFS}" (at 124.46 106.68 0) (effects (font (size 1 1)) (hide yes))))
(wire (pts (xy 172.72 106.68) (xy 180.34 106.68)) (stroke (width 0.1524) (type default)))
(global_label "M_GND" (shape passive) (at 180.34 106.68 180) (effects (font (size 0.95 0.95)) (justify left)) (property "Intersheetrefs" "${INTERSHEET_REFS}" (at 180.34 106.68 0) (effects (font (size 1 1)) (hide yes))))
(symbol (lib_id "Pump:R49") (at 254 106.68 0) (unit 1)
(exclude_from_sim no) (in_bom yes) (on_board yes) (dnp no)
(property "Reference" "R49" (at 254 99.06 0) (effects (font (size 1.27 1.27))))
(property "Value" "1k" (at 254 101.6 0) (effects (font (size 1.05 1.05))))
(property "Footprint" "Resistor_SMD:R_0603_1608Metric" (at 254 106.68 0) (effects (font (size 1 1)) (hide yes)))
(property "Datasheet" "" (at 254 106.68 0) (effects (font (size 1 1)) (hide yes)))
(property "MPN" "SPEC: 1k 1%, 0.1W, 0603" (at 254 106.68 0) (effects (font (size 1 1)) (hide yes)))
(property "Description" "1%, 0.1W, 0603" (at 254 106.68 0) (effects (font (size 1 1)) (hide yes)))
(pin "1")
(pin "2"))
(wire (pts (xy 248.92 106.68) (xy 241.3 106.68)) (stroke (width 0.1524) (type default)))
(global_label "M_CT_HI" (shape passive) (at 241.3 106.68 0) (effects (font (size 0.95 0.95)) (justify right)) (property "Intersheetrefs" "${INTERSHEET_REFS}" (at 241.3 106.68 0) (effects (font (size 1 1)) (hide yes))))
(wire (pts (xy 259.08 106.68) (xy 266.7 106.68)) (stroke (width 0.1524) (type default)))
(global_label "M_IAP" (shape passive) (at 266.7 106.68 180) (effects (font (size 0.95 0.95)) (justify left)) (property "Intersheetrefs" "${INTERSHEET_REFS}" (at 266.7 106.68 0) (effects (font (size 1 1)) (hide yes))))
(symbol (lib_id "Pump:C53") (at 355.6 106.68 0) (unit 1)
(exclude_from_sim no) (in_bom yes) (on_board yes) (dnp no)
(property "Reference" "C53" (at 355.6 99.06 0) (effects (font (size 1.27 1.27))))
(property "Value" "33nF 50V C0G 5%" (at 355.6 101.6 0) (effects (font (size 1.05 1.05))))
(property "Footprint" "Capacitor_SMD:C_0805_2012Metric" (at 355.6 106.68 0) (effects (font (size 1 1)) (hide yes)))
(property "Datasheet" "https://product.tdk.com/en/search/capacitor/ceramic/mlcc/info?part_no=C2012C0G1H333J125AA" (at 355.6 106.68 0) (effects (font (size 1 1)) (hide yes)))
(property "MPN" "C2012C0G1H333J125AA" (at 355.6 106.68 0) (effects (font (size 1 1)) (hide yes)))
(property "Description" "TDK 0805 C0G metering anti-alias capacitor, 33 nF ±5%, 50 V." (at 355.6 106.68 0) (effects (font (size 1 1)) (hide yes)))
(pin "1")
(pin "2"))
(wire (pts (xy 350.52 106.68) (xy 342.9 106.68)) (stroke (width 0.1524) (type default)))
(global_label "M_IAP" (shape passive) (at 342.9 106.68 0) (effects (font (size 0.95 0.95)) (justify right)) (property "Intersheetrefs" "${INTERSHEET_REFS}" (at 342.9 106.68 0) (effects (font (size 1 1)) (hide yes))))
(wire (pts (xy 360.68 106.68) (xy 368.3 106.68)) (stroke (width 0.1524) (type default)))
(global_label "M_GND" (shape passive) (at 368.3 106.68 180) (effects (font (size 0.95 0.95)) (justify left)) (property "Intersheetrefs" "${INTERSHEET_REFS}" (at 368.3 106.68 0) (effects (font (size 1 1)) (hide yes))))
(symbol (lib_id "Pump:R50") (at 50.8 137.16 0) (unit 1)
(exclude_from_sim no) (in_bom yes) (on_board yes) (dnp no)
(property "Reference" "R50" (at 50.8 129.54 0) (effects (font (size 1.27 1.27))))
(property "Value" "1k" (at 50.8 132.08 0) (effects (font (size 1.05 1.05))))
(property "Footprint" "Resistor_SMD:R_0603_1608Metric" (at 50.8 137.16 0) (effects (font (size 1 1)) (hide yes)))
(property "Datasheet" "" (at 50.8 137.16 0) (effects (font (size 1 1)) (hide yes)))
(property "MPN" "SPEC: 1k 1%, 0.1W, 0603" (at 50.8 137.16 0) (effects (font (size 1 1)) (hide yes)))
(property "Description" "1%, 0.1W, 0603" (at 50.8 137.16 0) (effects (font (size 1 1)) (hide yes)))
(pin "1")
(pin "2"))
(wire (pts (xy 45.72 137.16) (xy 38.1 137.16)) (stroke (width 0.1524) (type default)))
(global_label "M_GND" (shape passive) (at 38.1 137.16 0) (effects (font (size 0.95 0.95)) (justify right)) (property "Intersheetrefs" "${INTERSHEET_REFS}" (at 38.1 137.16 0) (effects (font (size 1 1)) (hide yes))))
(wire (pts (xy 55.88 137.16) (xy 63.5 137.16)) (stroke (width 0.1524) (type default)))
(global_label "M_IAN" (shape passive) (at 63.5 137.16 180) (effects (font (size 0.95 0.95)) (justify left)) (property "Intersheetrefs" "${INTERSHEET_REFS}" (at 63.5 137.16 0) (effects (font (size 1 1)) (hide yes))))
(symbol (lib_id "Pump:C54") (at 152.4 137.16 0) (unit 1)
(exclude_from_sim no) (in_bom yes) (on_board yes) (dnp no)
(property "Reference" "C54" (at 152.4 129.54 0) (effects (font (size 1.27 1.27))))
(property "Value" "33nF 50V C0G 5%" (at 152.4 132.08 0) (effects (font (size 1.05 1.05))))
(property "Footprint" "Capacitor_SMD:C_0805_2012Metric" (at 152.4 137.16 0) (effects (font (size 1 1)) (hide yes)))
(property "Datasheet" "https://product.tdk.com/en/search/capacitor/ceramic/mlcc/info?part_no=C2012C0G1H333J125AA" (at 152.4 137.16 0) (effects (font (size 1 1)) (hide yes)))
(property "MPN" "C2012C0G1H333J125AA" (at 152.4 137.16 0) (effects (font (size 1 1)) (hide yes)))
(property "Description" "TDK 0805 C0G metering anti-alias capacitor, 33 nF ±5%, 50 V." (at 152.4 137.16 0) (effects (font (size 1 1)) (hide yes)))
(pin "1")
(pin "2"))
(wire (pts (xy 147.32 137.16) (xy 139.7 137.16)) (stroke (width 0.1524) (type default)))
(global_label "M_IAN" (shape passive) (at 139.7 137.16 0) (effects (font (size 0.95 0.95)) (justify right)) (property "Intersheetrefs" "${INTERSHEET_REFS}" (at 139.7 137.16 0) (effects (font (size 1 1)) (hide yes))))
(wire (pts (xy 157.48 137.16) (xy 165.1 137.16)) (stroke (width 0.1524) (type default)))
(global_label "M_GND" (shape passive) (at 165.1 137.16 180) (effects (font (size 0.95 0.95)) (justify left)) (property "Intersheetrefs" "${INTERSHEET_REFS}" (at 165.1 137.16 0) (effects (font (size 1 1)) (hide yes))))
(symbol (lib_id "Pump:D10") (at 254 137.16 0) (unit 1)
(exclude_from_sim no) (in_bom yes) (on_board yes) (dnp no)
(property "Reference" "D10" (at 254 127 0) (effects (font (size 1.27 1.27))))
(property "Value" "BAV99W" (at 254 129.54 0) (effects (font (size 1.05 1.05))))
(property "Footprint" "Package_TO_SOT_SMD:SOT-323_SC-70" (at 254 137.16 0) (effects (font (size 1 1)) (hide yes)))
(property "Datasheet" "https://assets.nexperia.com/documents/data-sheet/BAV99W.pdf" (at 254 137.16 0) (effects (font (size 1 1)) (hide yes)))
(property "MPN" "BAV99W,115" (at 254 137.16 0) (effects (font (size 1 1)) (hide yes)))
(property "Description" "Antiparallel input limiting across CT secondary; not a substitute for the external burden" (at 254 137.16 0) (effects (font (size 1 1)) (hide yes)))
(pin "1")
(pin "2")
(pin "3"))
(wire (pts (xy 233.68 135.89) (xy 226.06 135.89)) (stroke (width 0.1524) (type default)))
(global_label "M_CT_HI" (shape passive) (at 226.06 135.89 0) (effects (font (size 0.95 0.95)) (justify right)) (property "Intersheetrefs" "${INTERSHEET_REFS}" (at 226.06 135.89 0) (effects (font (size 1 1)) (hide yes))))
(wire (pts (xy 233.68 138.43) (xy 226.06 138.43)) (stroke (width 0.1524) (type default)))
(global_label "M_CT_HI" (shape passive) (at 226.06 138.43 0) (effects (font (size 0.95 0.95)) (justify right)) (property "Intersheetrefs" "${INTERSHEET_REFS}" (at 226.06 138.43 0) (effects (font (size 1 1)) (hide yes))))
(wire (pts (xy 274.32 135.89) (xy 281.94 135.89)) (stroke (width 0.1524) (type default)))
(global_label "M_GND" (shape passive) (at 281.94 135.89 180) (effects (font (size 0.95 0.95)) (justify left)) (property "Intersheetrefs" "${INTERSHEET_REFS}" (at 281.94 135.89 0) (effects (font (size 1 1)) (hide yes))))
(symbol (lib_id "Pump:CT1") (at 355.6 137.16 0) (unit 1)
(exclude_from_sim no) (in_bom yes) (on_board no) (dnp no)
(property "Reference" "CT1" (at 355.6 127 0) (effects (font (size 1.27 1.27))))
(property "Value" "AC1020 20A / 1000:1" (at 355.6 129.54 0) (effects (font (size 1.05 1.05))))
(property "Footprint" "" (at 355.6 137.16 0) (effects (font (size 1 1)) (hide yes)))
(property "Datasheet" "https://talema.com/wp-content/uploads/datasheets/AC-1020.pdf" (at 355.6 137.16 0) (effects (font (size 1 1)) (hide yes)))
(property "MPN" "AC1020" (at 355.6 137.16 0) (effects (font (size 1 1)) (hide yes)))
(property "Description" "External to main PCB, insulated enclosure around one motor conductor; 20A nominal,60A maximum" (at 355.6 137.16 0) (effects (font (size 1 1)) (hide yes)))
(pin "1")
(pin "2"))
(wire (pts (xy 335.28 137.16) (xy 327.66 137.16)) (stroke (width 0.1524) (type default)))
(global_label "M_CT_HI" (shape passive) (at 327.66 137.16 0) (effects (font (size 0.95 0.95)) (justify right)) (property "Intersheetrefs" "${INTERSHEET_REFS}" (at 327.66 137.16 0) (effects (font (size 1 1)) (hide yes))))
(wire (pts (xy 375.92 137.16) (xy 383.54 137.16)) (stroke (width 0.1524) (type default)))
(global_label "M_GND" (shape passive) (at 383.54 137.16 180) (effects (font (size 0.95 0.95)) (justify left)) (property "Intersheetrefs" "${INTERSHEET_REFS}" (at 383.54 137.16 0) (effects (font (size 1 1)) (hide yes))))
(symbol (lib_id "Pump:RB1") (at 50.8 167.64 0) (unit 1)
(exclude_from_sim no) (in_bom yes) (on_board no) (dnp no)
(property "Reference" "RB1" (at 50.8 160.02 0) (effects (font (size 1.27 1.27))))
(property "Value" "6.8R 0.1% 0.5W" (at 50.8 162.56 0) (effects (font (size 1.05 1.05))))
(property "Footprint" "" (at 50.8 167.64 0) (effects (font (size 1 1)) (hide yes)))
(property "Datasheet" "" (at 50.8 167.64 0) (effects (font (size 1 1)) (hide yes)))
(property "MPN" "SPEC: 6.8 ohm 0.1% metal film 0.5W" (at 50.8 167.64 0) (effects (font (size 1 1)) (hide yes)))
(property "Description" "Permanently solder across CT secondary in insulated sensor assembly; stays attached when main-board connector is unplugged" (at 50.8 167.64 0) (effects (font (size 1 1)) (hide yes)))
(pin "1")
(pin "2"))
(wire (pts (xy 45.72 167.64) (xy 38.1 167.64)) (stroke (width 0.1524) (type default)))
(global_label "M_CT_HI" (shape passive) (at 38.1 167.64 0) (effects (font (size 0.95 0.95)) (justify right)) (property "Intersheetrefs" "${INTERSHEET_REFS}" (at 38.1 167.64 0) (effects (font (size 1 1)) (hide yes))))
(wire (pts (xy 55.88 167.64) (xy 63.5 167.64)) (stroke (width 0.1524) (type default)))
(global_label "M_GND" (shape passive) (at 63.5 167.64 180) (effects (font (size 0.95 0.95)) (justify left)) (property "Intersheetrefs" "${INTERSHEET_REFS}" (at 63.5 167.64 0) (effects (font (size 1 1)) (hide yes)))))
